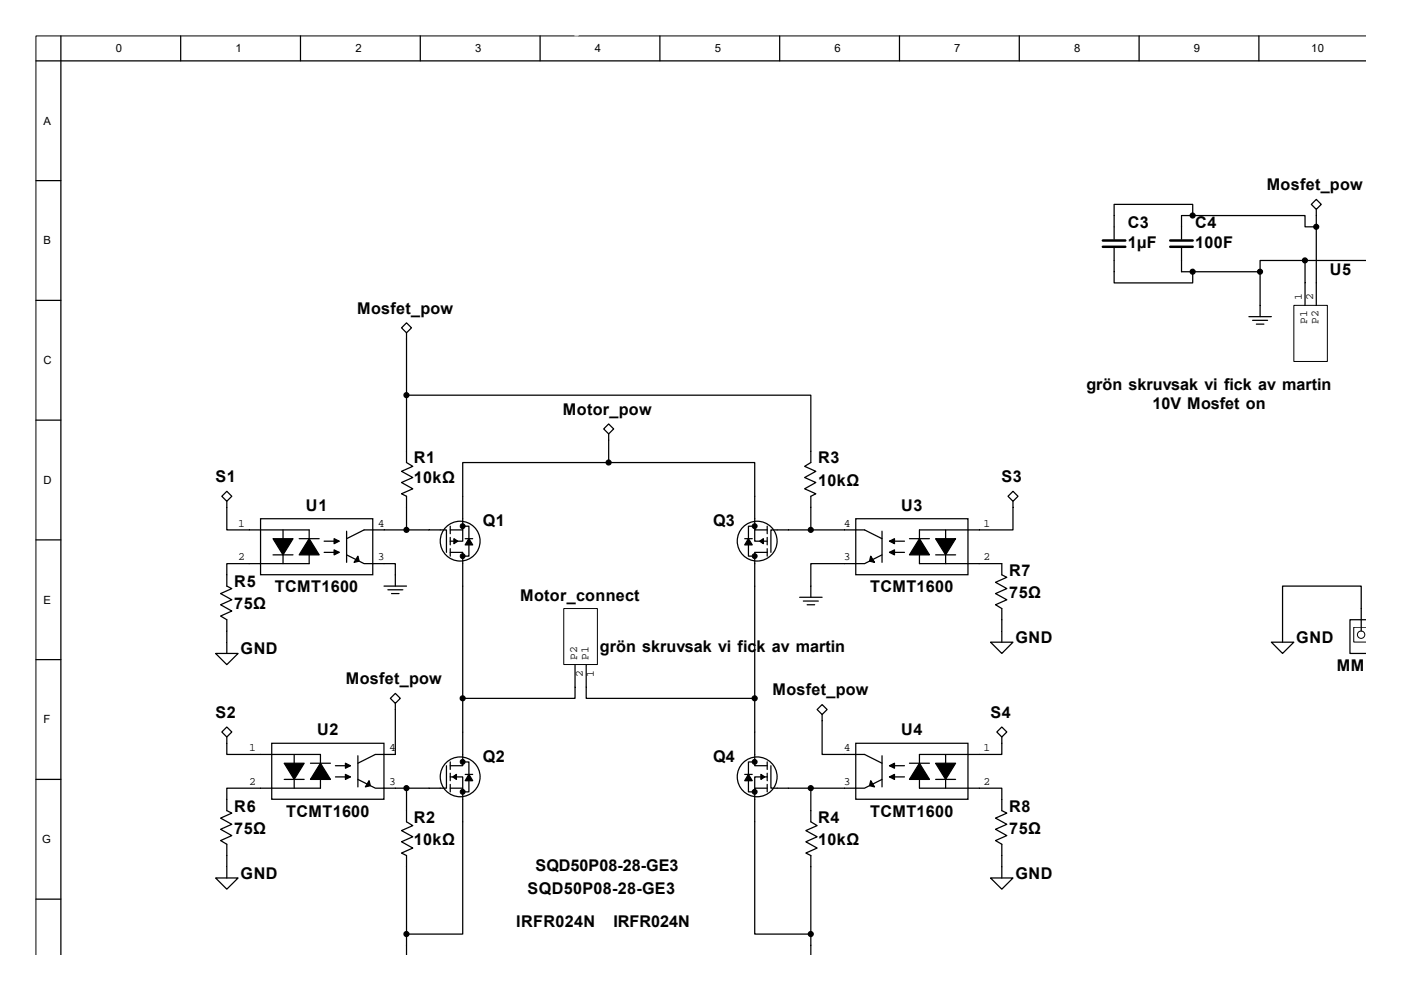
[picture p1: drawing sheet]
<svg xmlns="http://www.w3.org/2000/svg" width="297mm" height="210mm" viewBox="0 0 297 210" stroke-linecap="round" stroke-linejoin="round" font-family="sans-serif">
<g fill="none" stroke="#000" stroke-width=".21">
<path d="M289.5 7.6h-281.9v194.8M274.3 64.8h7.1v11.9h-7.1zM119.5 129.1h7.2v11.8h-7.2zM289.5 133h-2.5v3.2h2.5"/>
<circle cx="288.6" cy="134.6" r=".78"/>
</g>
<g fill="none" stroke="#000" stroke-width=".26">
<path d="M7.6 12.9h281.9M12.9 7.6v194.8M38.3 7.6v5.3M63.7 7.6v5.3M89.1 7.6v5.3M114.5 7.6v5.3M139.9 7.6v5.3M165.3 7.6v5.3M190.7 7.6v5.3M216.1 7.6v5.3M241.5 7.6v5.3M266.9 7.6v5.3"/>
<path d="M7.6 38.3h5.3M236.2 52.6v7.4h16.7v-2.4M250.5 52.6v5h16.7M252.9 45.7v-2.4h-16.7v7.5M276.7 55.2h-9.5v12M276.7 55.2v9.6M276.7 55.2h12.8M278 43.3l1.1-1 1 1-1 1.1zM279.1 44.4v20.4M279.1 48.1h-2.4v-2.4h-26.2v5.1M7.6 63.7h5.3M85.1 69.5l1.1-1 1 1-1 1.1z"/>
<path d="M86.2 70.6v27.5l1.3 .8-2.4 1.1 2.4 1.3-2.4 1 2.4 1.4-2.4 1 1.1 .6v7.1M264.8 67.2h4.8M265.6 67.9h3.1M266.4 68.7h1.6M7.6 89.1h5.3M86.2 83.8h85.7v14.3l-1.3 .8 2.4 1.1-2.4 1.3 2.4 1-2.4 1.4 2.4 1-1.1 .6v7.1M128 91l1-1.1 1.1 1.1-1.1 1zM129 92v6.1h-30.9v14.3h-2.6M129 98.1h31v14.3h2.7M7.6 114.5h5.3M47 105.3l1.1-1.1 1 1.1-1 1zM48.1 106.3v6.1h17.4v7.1h-17.4v4.8l1 .5-2.3 1.1 2.3 1.3-2.3 1.1 2.3 1.3-2.3 1.1 1.3 .7v7.2"/>
<path d="M55.2 110h23.8v11.9h-23.8zM57.9 117.7h4.2M60 112.4v7.1M63.4 114.3h4.3M68.7 114.8h3.2M68.7 117.2h3.2M73.5 114.3l3.7-1.9h17.5v4.8M73.5 117.7l3.7 1.8h6.6v4.8M73.5 112.7v6.6M95.5 117.2h2.6v30.9M95.5 111.6v1.6M95.5 114v1.6"/>
<path d="M95.5 116.4v1.6M98.1 112.4v2.4h-2.6M98.1 111.6h1.3v6.4h-1.3M98.6 114.3h1.6M157.9 114.3h1.6M160 112.4v2.4h2.7M160 111.6h-1.3v6.4h1.3M162.7 117.2h-2.7v30.9M162.7 111.6v1.6M162.7 114v1.6M162.7 116.4v1.6M181.4 110h23.8v11.9h-23.8z"/>
<path d="M187 114.3l-3.7-1.9h-19.9v4.8M187 117.7l-3.7 1.8h-11.4v7.2M187 112.7v6.6M188.6 114.8h3.2M188.6 117.2h3.2M192.8 114.3h4.3M198.4 117.7h4.2M200.5 112.4v7.1M213.7 105.3l1.1-1.1 1 1.1-1 1zM214.8 106.3v6.1h-19.9v7.1h17.5v2.4l1.1 .5-2.4 1.1 2.4 1.3-2.4 1.1 2.4 1.3-2.4 1.1 1.3 .8v7.1M7.6 139.9h5.3M45.7 138.6h4.8l-2.4 2.4z"/>
<path d="M81.4 124.3h4.8M82.2 125.1h3.2M83 125.9h1.6M169.5 126.7h4.8M170.3 127.5h3.2M171.1 128.3h1.6M210 136.2h4.8l-2.4 2.4zM269.6 136.2h4.7l-2.4 2.4zM288.6 133.8v-9.5h-16.7v11.9M289.5 131.4h-3.3v7.2h3.3M47 155.3l1.1-1.1 1 1.1-1 1zM48.1 156.3v3.7h19.8v7.2h-19.8v4.7l1 .6-2.3 1 2.3 1.3-2.3 1.1 2.3 1.3-2.3 1.1 1.3 .8v7.1"/>
<path d="M57.6 157.6h23.8v11.9h-23.8zM82.8 148.1l1-1 1.1 1-1.1 1.1zM83.8 149.2v10.8h-4.2l-3.7 1.9M121.9 141v7.1h-23.8v14.3h-2.6M124.3 141v7.1h35.7v14.3h2.7M173.2 150.5l1.1-1.1 1.1 1.1-1.1 1.1zM174.3 151.6v8.4h9l3.7 1.9M181.4 157.6h23.8v11.9h-23.8zM211.3 155.3l1.1-1.1 1.1 1.1-1.1 1zM212.4 156.3v3.7h-17.5v7.2h17.5v4.7l1.1 .6-2.4 1 2.4 1.3-2.4 1.1 2.4 1.3-2.4 1.1 1.3 .8v7.1M7.6 165.3h5.3M60.3 165.3h4.2"/>
<path d="M62.4 160v7.2M65.8 161.9h4.3M71.1 162.4h3.2M71.1 164.8h3.2M75.9 165.3l3.7 1.9h6.6v7.1l1.3 .8-2.4 1.1 2.4 1.3-2.4 1 2.4 1.4-2.4 1 1.1 .6v20.9M75.9 160.3v6.6M94.7 162.4v4.8h-8.5M95.5 164.8h2.6v2.4M95.5 167.2h2.6v30.9h-11.9M95.5 161.6v1.6M95.5 164v1.6M95.5 166.4v1.6"/>
<path d="M98.1 161.6h1.3v6.4h-1.3M98.6 164.3h1.6M157.9 164.3h1.6M160 161.6h-1.3v6.4h1.3M162.7 164.8h-2.7v2.4M162.7 167.2h-2.7v30.9h11.9M162.7 161.6v1.6M162.7 164v1.6M162.7 166.4v1.6M163.4 162.4v4.8h19.9l3.7-1.9M171.9 167.2v7.1l1.3 .8-2.3 1.1 2.3 1.3-2.3 1 2.3 1.4-2.3 1 1 .6v20.9M187 160.3v6.6"/>
<path d="M188.6 162.4h3.2M188.6 164.8h3.2M192.8 161.9h4.3M198.4 165.3h4.2M200.5 160v7.2M7.6 190.7h5.3M45.7 186.2h4.8l-2.4 2.4zM210 186.2h4.8l-2.4 2.4z"/>
<circle cx="97.6" cy="114.8" r="4.2"/>
<circle cx="160.5" cy="114.8" r="4.2"/>
<circle cx="97.6" cy="164.8" r="4.2"/>
<circle cx="160.5" cy="164.8" r="4.2"/>
</g>
<g fill="#000" stroke="#000" stroke-width=".26">
<path d="M57.9 114.3h4.2l-2.1 3.4z" fill-rule="evenodd"/>
<path d="M65.5 114.3l2.2 3.4h-4.3z" fill-rule="evenodd"/>
<path d="M70.8 114.3l1.1 .5-1.1 .5z" fill-rule="evenodd"/>
<path d="M70.8 116.6l1.1 .6-1.1 .5z" fill-rule="evenodd"/>
<path d="M75.9 118l.2 1-1 .3z" fill-rule="evenodd"/>
<path d="M96.2 114.3l.8 .5-.8 .5z" fill-rule="evenodd"/>
<path d="M99.4 114.3l.8 1.3h-1.6z" fill-rule="evenodd"/>
<path d="M158.7 114.3l.8 1.3h-1.6z" fill-rule="evenodd"/>
<path d="M161.1 114.8l.8-.5v1z" fill-rule="evenodd"/>
<path d="M184.6 118l.8 1.3-1-.3z" fill-rule="evenodd"/>
<path d="M188.6 114.8l1.1-.5v1z" fill-rule="evenodd"/>
<path d="M188.6 117.2l1.1-.6v1.1z" fill-rule="evenodd"/>
<path d="M194.9 114.3l2.2 3.4h-4.3z" fill-rule="evenodd"/>
<path d="M198.4 114.3h4.2l-2.1 3.4z" fill-rule="evenodd"/>
<path d="M60.3 161.9h4.2l-2.1 3.4z" fill-rule="evenodd"/>
<path d="M67.9 161.9l2.2 3.4h-4.3z" fill-rule="evenodd"/>
<path d="M73.2 161.9l1.1 .5-1.1 .5z" fill-rule="evenodd"/>
<path d="M73.2 164.3l1.1 .5-1.1 .5z" fill-rule="evenodd"/>
<path d="M78.2 165.6l.3 1-1 .3z" fill-rule="evenodd"/>
<path d="M96 164.8l.8-.5v1z" fill-rule="evenodd"/>
<path d="M99.4 164.3l.8 1.3h-1.6z" fill-rule="evenodd"/>
<path d="M158.7 164.3l.8 1.3h-1.6z" fill-rule="evenodd"/>
<path d="M161.3 164.3l.8 .5-.8 .5z" fill-rule="evenodd"/>
<path d="M184.6 165.6l.8 1.3-1-.3z" fill-rule="evenodd"/>
<path d="M188.6 162.4l1.1-.5v1z" fill-rule="evenodd"/>
<path d="M188.6 164.8l1.1-.5v1z" fill-rule="evenodd"/>
<path d="M194.9 161.9l2.2 3.4h-4.3z" fill-rule="evenodd"/>
<path d="M198.4 161.9h4.2l-2.1 3.4z" fill-rule="evenodd"/>
<circle cx="252.9" cy="57.6" r=".52"/>
<circle cx="252.9" cy="45.7" r=".52"/>
<circle cx="267.1" cy="57.6" r=".52"/>
<circle cx="276.7" cy="55.2" r=".52"/>
<circle cx="279.1" cy="48.1" r=".52"/>
<circle cx="86.2" cy="83.8" r=".52"/>
<circle cx="129" cy="98.1" r=".52"/>
<circle cx="86.2" cy="112.4" r=".52"/>
<circle cx="171.9" cy="112.4" r=".52"/>
<circle cx="98.1" cy="148.1" r=".52"/>
<circle cx="160" cy="148.1" r=".52"/>
<circle cx="86.2" cy="167.2" r=".52"/>
<circle cx="171.9" cy="167.2" r=".52"/>
<circle cx="86.2" cy="198.1" r=".52"/>
<circle cx="171.9" cy="198.1" r=".52"/>
</g>
<g fill="#000" stroke="#000" stroke-width=".21">
<circle cx="98.1" cy="111.6" r=".52"/>
<circle cx="98.1" cy="118" r=".52"/>
<circle cx="160" cy="118" r=".52"/>
<circle cx="160" cy="111.6" r=".52"/>
<circle cx="98.1" cy="161.6" r=".52"/>
<circle cx="98.1" cy="167.9" r=".52"/>
<circle cx="160" cy="167.9" r=".52"/>
<circle cx="160" cy="161.6" r=".52"/>
</g>
<path d="M233.8 51h4.8M233.8 52.3h4.8M248.1 51h4.8M248.1 52.3h4.8" fill="none" stroke="#000" stroke-width=".53"/>
<path d="M121.9 7.6h1.9z" fill-rule="evenodd" fill="#d1d2d4"/>
<path d="M121.9 7.6h.6" fill="none" stroke="#d1d2d4" stroke-width=".26"/>
<g font-size="3.4">
<text x="268.6" y="40.4">Mosfet_pow</text>
<text x="239.1" y="48.3">C3</text>
<text x="239.1" y="52.5">1µF</text>
<text x="253.4" y="48.3">C4</text>
<text x="253.4" y="52.5">100F</text>
<text x="282" y="58.4">U5</text>
<text x="75.7" y="66.5">Mosfet_pow</text>
<text x="230.3" y="82.7">grön skruvsak vi fick av martin</text>
<text x="119.4" y="88">Motor_pow</text>
<text x="244.3" y="86.7">10V Mosfet on</text>
<text x="87.8" y="98.3">R1</text>
<text x="173.5" y="98.3">R3</text>
<text x="45.7" y="102.3">S1</text>
<text x="87.8" y="102.5">10kΩ</text>
<text x="173.5" y="103.1">10kΩ</text>
<text x="212.4" y="102.3">S3</text>
<text x="64.9" y="108.4">U1</text>
<text x="102.3" y="111.5">Q1</text>
<text x="151.2" y="111.5">Q3</text>
<text x="191.1" y="108.4">U3</text>
<text x="49.7" y="124.5">R5</text>
<text x="58.3" y="125.6">TCMT1600</text>
<text x="184.5" y="125.6">TCMT1600</text>
<text x="214" y="122.1">R7</text>
<text x="49.7" y="129.3">75Ω</text>
<text x="110.3" y="127.4">Motor_connect</text>
<text x="214" y="126.9">75Ω</text>
<text x="215.3" y="136.4">GND</text>
<text x="274.8" y="136.4">GND</text>
<text x="51" y="138.8">GND</text>
<text x="127.2" y="138.3">grön skruvsak vi fick av martin</text>
<text x="283.5" y="142.2">MM</text>
<text x="73.3" y="145.1">Mosfet_pow</text>
<text x="163.8" y="147.5">Mosfet_pow</text>
<text x="45.7" y="152.3">S2</text>
<text x="67.3" y="156">U2</text>
<text x="191.1" y="156">U4</text>
<text x="210" y="152.3">S4</text>
<text x="102.3" y="161.5">Q2</text>
<text x="151.2" y="161.5">Q4</text>
<text x="49.7" y="172.1">R6</text>
<text x="60.7" y="173.2">TCMT1600</text>
<text x="184.5" y="173.2">TCMT1600</text>
<text x="214" y="172.1">R8</text>
<text x="49.7" y="176.9">75Ω</text>
<text x="87.8" y="174.5">R2</text>
<text x="87.8" y="179.3">10kΩ</text>
<text x="173.5" y="174.5">R4</text>
<text x="173.5" y="179.3">10kΩ</text>
<text x="214" y="176.9">75Ω</text>
<text x="113.6" y="184.8">SQD50P08-28-GE3</text>
<text x="51" y="186.4">GND</text>
<text x="111.9" y="189.6">SQD50P08-28-GE3</text>
<text x="215.3" y="186.4">GND</text>
<text x="109.4" y="196.7">IRFR024N</text>
<text x="130.1" y="196.7">IRFR024N</text>
</g>
<g font-size="2.4">
<text x="24.5" y="11.1">0</text>
<text x="49.9" y="11.1">1</text>
<text x="75.3" y="11.1">2</text>
<text x="100.7" y="11.1">3</text>
<text x="126.1" y="11.1">4</text>
<text x="151.5" y="11.1">5</text>
<text x="176.9" y="11.1">6</text>
<text x="202.3" y="11.1">7</text>
<text x="227.7" y="11.1">8</text>
<text x="253.1" y="11.1">9</text>
<text x="278" y="11.1">10</text>
<text x="9.2" y="26.4">A</text>
<text x="9.2" y="51.8">B</text>
<text x="276" y="63.7" transform="rotate(-90 276 63.7)">1</text>
<text x="278.4" y="63.7" transform="rotate(-90 278.4 63.7)">2</text>
<text x="277.2" y="68.8" transform="rotate(-90 277.2 68.8)">P1</text>
<text x="279.6" y="68.8" transform="rotate(-90 279.6 68.8)">P2</text>
<text x="9.2" y="77.2">C</text>
<text x="9.2" y="102.6">D</text>
<text x="50.5" y="111.7">1</text>
<text x="80.1" y="111.7">4</text>
<text x="178.9" y="111.7">4</text>
<text x="208.6" y="111.7">1</text>
<text x="50.5" y="118.9">2</text>
<text x="80.1" y="118.9">3</text>
<text x="178.9" y="118.9">3</text>
<text x="208.6" y="118.9">2</text>
<text x="9.2" y="128">E</text>
<text x="122.4" y="139.9" transform="rotate(-90 122.4 139.9)">P2</text>
<text x="123.5" y="143.5" transform="rotate(-90 123.5 143.5)">2</text>
<text x="124.8" y="139.9" transform="rotate(-90 124.8 139.9)">P1</text>
<text x="125.9" y="143.5" transform="rotate(-90 125.9 143.5)">1</text>
<text x="9.2" y="153.4">F</text>
<text x="52.8" y="159.4">1</text>
<text x="82.5" y="159.4">4</text>
<text x="178.9" y="159.4">4</text>
<text x="208.6" y="159.4">1</text>
<text x="52.8" y="166.5">2</text>
<text x="82.5" y="166.5">3</text>
<text x="178.9" y="166.5">3</text>
<text x="208.6" y="166.5">2</text>
<text x="8.9" y="178.8">G</text>
</g>
</svg>
